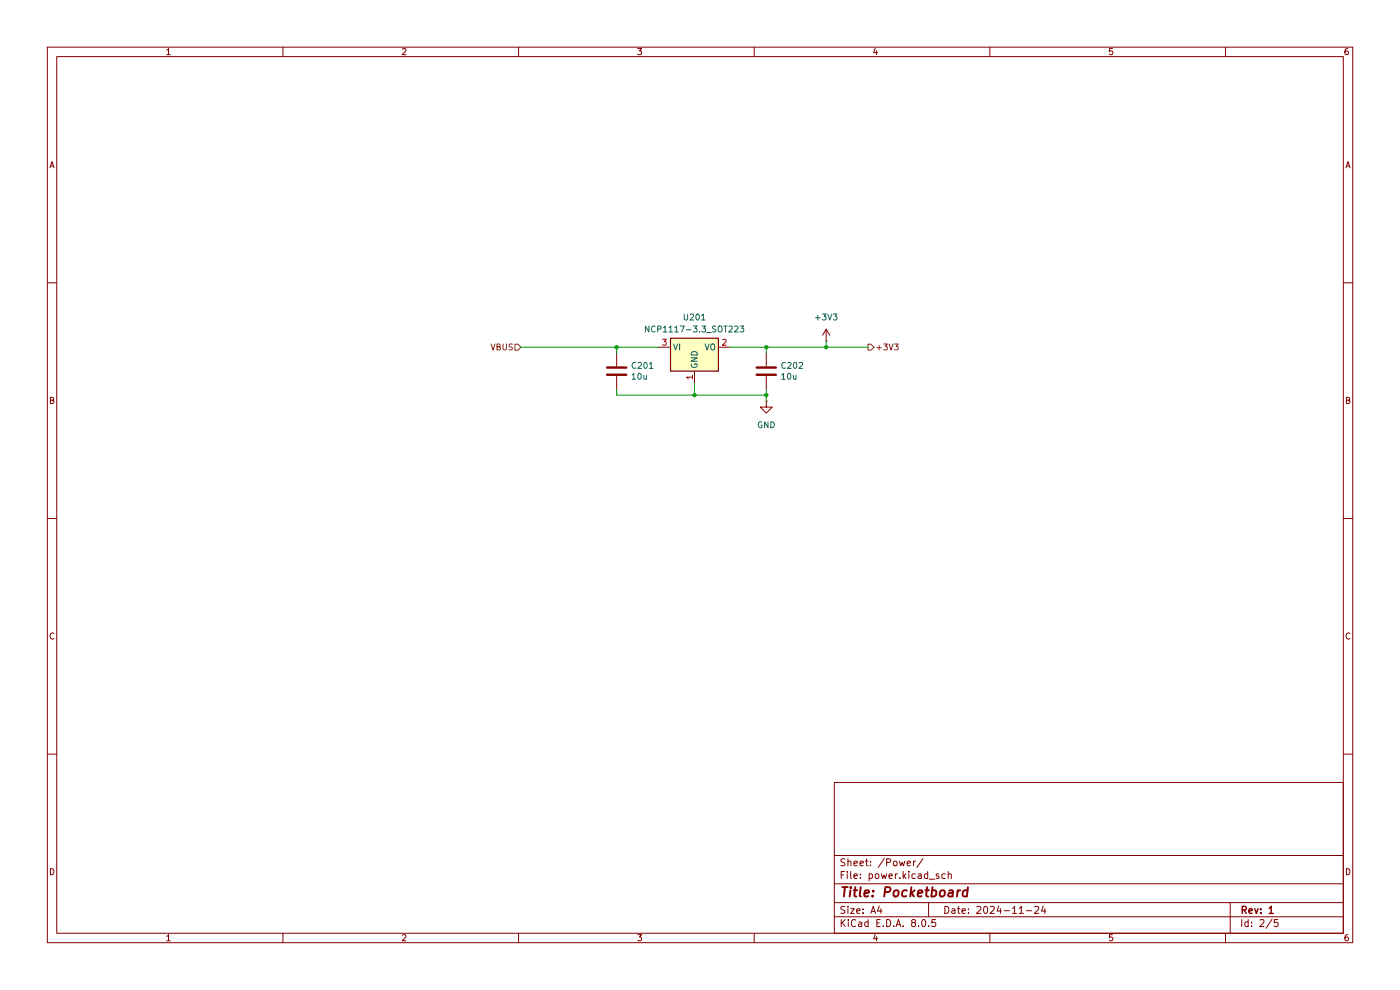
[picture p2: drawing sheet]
(kicad_sch
 (version 20231120)
 (generator "eeschema")
 (generator_version "8.0")
 (paper "A4")
 (title_block
  (title "Pocketboard")
  (date "2024-11-24")
  (rev "1"))
 (lib_symbols
  (symbol "Device:C"
   (pin_numbers hide)
   (pin_names
    (offset 0.254)) (exclude_from_sim no) (in_bom yes) (on_board yes)
   (property "Reference" "C" (at 0.635 2.54 0) (effects (font (size 1.27 1.27)) (justify left)))
   (property "Value" "C" (at 0.635 -2.54 0) (effects (font (size 1.27 1.27)) (justify left)))
   (property "Footprint" "" (at 0.9652 -3.81 0) (effects (font (size 1.27 1.27)) (hide yes)))
   (property "Datasheet" "~" (at 0 0 0) (effects (font (size 1.27 1.27)) (hide yes)))
   (property "Description" "Unpolarized capacitor" (at 0 0 0) (effects (font (size 1.27 1.27)) (hide yes)))
   (symbol "C_0_1"
    (polyline (pts (xy -2.032 -0.762) (xy 2.032 -0.762)) (stroke (width 0.508) (type default)) (fill (type none)))
    (polyline (pts (xy -2.032 0.762) (xy 2.032 0.762)) (stroke (width 0.508) (type default)) (fill (type none))))
   (symbol "C_1_1"
    (pin passive line (at 0 3.81 270) (length 2.794) (name "~" (effects (font (size 1.27 1.27)))) (number "1" (effects (font (size 1.27 1.27)))))
    (pin passive line (at 0 -3.81 90) (length 2.794) (name "~" (effects (font (size 1.27 1.27)))) (number "2" (effects (font (size 1.27 1.27)))))))
  (symbol "GND_1"
   (power)
   (pin_numbers hide)
   (pin_names
    (offset 0) hide) (exclude_from_sim no) (in_bom yes) (on_board yes)
   (property "Reference" "#PWR" (at 0 -6.35 0) (effects (font (size 1.27 1.27)) (hide yes)))
   (property "Value" "GND" (at 0 -3.81 0) (effects (font (size 1.27 1.27))))
   (property "Footprint" "" (at 0 0 0) (effects (font (size 1.27 1.27)) (hide yes)))
   (property "Datasheet" "" (at 0 0 0) (effects (font (size 1.27 1.27)) (hide yes)))
   (property "Description" "Power symbol creates a global label with name \"GND\" , ground" (at 0 0 0) (effects (font (size 1.27 1.27)) (hide yes)))
   (symbol "GND_1_0_1"
    (polyline (pts (xy 0 0) (xy 0 -1.27) (xy 1.27 -1.27) (xy 0 -2.54) (xy -1.27 -1.27) (xy 0 -1.27)) (stroke (width 0) (type default)) (fill (type none))))
   (symbol "GND_1_1_1"
    (pin power_in line (at 0 0 270) (length 0) (name "~" (effects (font (size 1.27 1.27)))) (number "1" (effects (font (size 1.27 1.27)))))))
  (symbol "Regulator_Linear:NCP1117-3.3_SOT223" (exclude_from_sim no) (in_bom yes) (on_board yes)
   (property "Reference" "U" (at -3.81 3.175 0) (effects (font (size 1.27 1.27))))
   (property "Value" "NCP1117-3.3_SOT223" (at 0 3.175 0) (effects (font (size 1.27 1.27)) (justify left)))
   (property "Footprint" "Package_TO_SOT_SMD:SOT-223-3_TabPin2" (at 0 5.08 0) (effects (font (size 1.27 1.27)) (hide yes)))
   (property "Datasheet" "http://www.onsemi.com/pub_link/Collateral/NCP1117-D.PDF" (at 2.54 -6.35 0) (effects (font (size 1.27 1.27)) (hide yes)))
   (property "Description" "1A Low drop-out regulator, Fixed Output 3.3V, SOT-223" (at 0 0 0) (effects (font (size 1.27 1.27)) (hide yes)))
   (symbol "NCP1117-3.3_SOT223_0_1"
    (rectangle (start -5.08 -5.08) (end 5.08 1.905) (stroke (width 0.254) (type default)) (fill (type background))))
   (symbol "NCP1117-3.3_SOT223_1_1"
    (pin power_in line (at 0 -7.62 90) (length 2.54) (name "GND" (effects (font (size 1.27 1.27)))) (number "1" (effects (font (size 1.27 1.27)))))
    (pin power_out line (at 7.62 0 180) (length 2.54) (name "VO" (effects (font (size 1.27 1.27)))) (number "2" (effects (font (size 1.27 1.27)))))
    (pin power_in line (at -7.62 0 0) (length 2.54) (name "VI" (effects (font (size 1.27 1.27)))) (number "3" (effects (font (size 1.27 1.27)))))))
  (symbol "power:+3V3"
   (power)
   (pin_numbers hide)
   (pin_names
    (offset 0) hide) (exclude_from_sim no) (in_bom yes) (on_board yes)
   (property "Reference" "#PWR" (at 0 -3.81 0) (effects (font (size 1.27 1.27)) (hide yes)))
   (property "Value" "+3V3" (at 0 3.556 0) (effects (font (size 1.27 1.27))))
   (property "Footprint" "" (at 0 0 0) (effects (font (size 1.27 1.27)) (hide yes)))
   (property "Datasheet" "" (at 0 0 0) (effects (font (size 1.27 1.27)) (hide yes)))
   (property "Description" "Power symbol creates a global label with name \"+3V3\"" (at 0 0 0) (effects (font (size 1.27 1.27)) (hide yes)))
   (symbol "+3V3_0_1"
    (polyline (pts (xy -0.762 1.27) (xy 0 2.54)) (stroke (width 0) (type default)) (fill (type none)))
    (polyline (pts (xy 0 0) (xy 0 2.54)) (stroke (width 0) (type default)) (fill (type none)))
    (polyline (pts (xy 0 2.54) (xy 0.762 1.27)) (stroke (width 0) (type default)) (fill (type none))))
   (symbol "+3V3_1_1"
    (pin power_in line (at 0 0 90) (length 0) (name "~" (effects (font (size 1.27 1.27)))) (number "1" (effects (font (size 1.27 1.27))))))))
 (junction
  (at 162.56 83.82)
  (diameter 0)
  (color 0 0 0 0))
 (junction
  (at 162.56 73.66)
  (diameter 0)
  (color 0 0 0 0))
 (junction
  (at 130.81 73.66)
  (diameter 0)
  (color 0 0 0 0))
 (junction
  (at 175.26 73.66)
  (diameter 0)
  (color 0 0 0 0))
 (junction
  (at 147.32 83.82)
  (diameter 0)
  (color 0 0 0 0))
 (wire
  (pts (xy 154.94 73.66) (xy 162.56 73.66))
  (stroke (width 0) (type default)))
 (wire
  (pts (xy 175.26 73.66) (xy 184.15 73.66))
  (stroke (width 0) (type default)))
 (wire
  (pts (xy 147.32 81.28) (xy 147.32 83.82))
  (stroke (width 0) (type default)))
 (wire
  (pts (xy 130.81 82.55) (xy 130.81 83.82))
  (stroke (width 0) (type default)))
 (wire
  (pts (xy 130.81 73.66) (xy 130.81 74.93))
  (stroke (width 0) (type default)))
 (wire
  (pts (xy 147.32 83.82) (xy 130.81 83.82))
  (stroke (width 0) (type default)))
 (wire
  (pts (xy 162.56 73.66) (xy 162.56 74.93))
  (stroke (width 0) (type default)))
 (wire
  (pts (xy 162.56 82.55) (xy 162.56 83.82))
  (stroke (width 0) (type default)))
 (wire
  (pts (xy 110.49 73.66) (xy 130.81 73.66))
  (stroke (width 0) (type default)))
 (wire
  (pts (xy 175.26 72.39) (xy 175.26 73.66))
  (stroke (width 0) (type default)))
 (wire
  (pts (xy 162.56 83.82) (xy 147.32 83.82))
  (stroke (width 0) (type default)))
 (wire
  (pts (xy 130.81 73.66) (xy 139.7 73.66))
  (stroke (width 0) (type default)))
 (wire
  (pts (xy 162.56 83.82) (xy 162.56 85.09))
  (stroke (width 0) (type default)))
 (wire
  (pts (xy 162.56 73.66) (xy 175.26 73.66))
  (stroke (width 0) (type default)))
 (hierarchical_label "VBUS"
  (shape input)
  (at 110.49 73.66 180)
  (fields_autoplaced yes)
  (effects (font (size 1.27 1.27)) (justify right)))
 (hierarchical_label "+3V3"
  (shape output)
  (at 184.15 73.66 0)
  (fields_autoplaced yes)
  (effects (font (size 1.27 1.27)) (justify left)))
 (symbol
  (lib_id "Device:C")
  (at 162.56 78.74 0)
  (unit 1)
  (exclude_from_sim no)
  (in_bom yes)
  (on_board yes)
  (dnp no)
  (property "Reference" "C202" (at 165.481 77.5716 0) (effects (font (size 1.27 1.27)) (justify left)))
  (property "Value" "10u" (at 165.481 79.883 0) (effects (font (size 1.27 1.27)) (justify left)))
  (property "Footprint" "Capacitor_SMD:C_0603_1608Metric" (at 163.5252 82.55 0) (effects (font (size 1.27 1.27)) (hide yes)))
  (property "Datasheet" "~" (at 162.56 78.74 0) (effects (font (size 1.27 1.27)) (hide yes)))
  (property "Description" "" (at 162.56 78.74 0) (effects (font (size 1.27 1.27)) (hide yes)))
  (property "JLCPCB Part #" "C19702" (at 162.56 78.74 0) (effects (font (size 1.27 1.27)) (hide yes)))
  (pin "1")
  (pin "2"))
 (symbol
  (lib_id "Device:C")
  (at 130.81 78.74 0)
  (unit 1)
  (exclude_from_sim no)
  (in_bom yes)
  (on_board yes)
  (dnp no)
  (property "Reference" "C201" (at 133.731 77.5716 0) (effects (font (size 1.27 1.27)) (justify left)))
  (property "Value" "10u" (at 133.731 79.883 0) (effects (font (size 1.27 1.27)) (justify left)))
  (property "Footprint" "Capacitor_SMD:C_0603_1608Metric" (at 131.7752 82.55 0) (effects (font (size 1.27 1.27)) (hide yes)))
  (property "Datasheet" "~" (at 130.81 78.74 0) (effects (font (size 1.27 1.27)) (hide yes)))
  (property "Description" "" (at 130.81 78.74 0) (effects (font (size 1.27 1.27)) (hide yes)))
  (property "JLCPCB Part #" "C19702" (at 130.81 78.74 0) (effects (font (size 1.27 1.27)) (hide yes)))
  (pin "1")
  (pin "2"))
 (symbol
  (lib_name "GND_1")
  (lib_id "power:GND")
  (at 162.56 85.09 0)
  (unit 1)
  (exclude_from_sim no)
  (in_bom yes)
  (on_board yes)
  (dnp no)
  (fields_autoplaced yes)
  (property "Reference" "#PWR0201" (at 162.56 91.44 0) (effects (font (size 1.27 1.27)) (hide yes)))
  (property "Value" "GND" (at 162.56 90.17 0) (effects (font (size 1.27 1.27))))
  (property "Footprint" "" (at 162.56 85.09 0) (effects (font (size 1.27 1.27)) (hide yes)))
  (property "Datasheet" "" (at 162.56 85.09 0) (effects (font (size 1.27 1.27)) (hide yes)))
  (property "Description" "Power symbol creates a global label with name \"GND\" , ground" (at 162.56 85.09 0) (effects (font (size 1.27 1.27)) (hide yes)))
  (pin "1"))
 (symbol
  (lib_id "Regulator_Linear:NCP1117-3.3_SOT223")
  (at 147.32 73.66 0)
  (unit 1)
  (exclude_from_sim no)
  (in_bom yes)
  (on_board yes)
  (dnp no)
  (fields_autoplaced yes)
  (property "Reference" "U201" (at 147.32 67.31 0) (effects (font (size 1.27 1.27))))
  (property "Value" "NCP1117-3.3_SOT223" (at 147.32 69.85 0) (effects (font (size 1.27 1.27))))
  (property "Footprint" "Package_TO_SOT_SMD:SOT-223" (at 147.32 68.58 0) (effects (font (size 1.27 1.27)) (hide yes)))
  (property "Datasheet" "http://www.onsemi.com/pub_link/Collateral/NCP1117-D.PDF" (at 149.86 80.01 0) (effects (font (size 1.27 1.27)) (hide yes)))
  (property "Description" "1A Low drop-out regulator, Fixed Output 3.3V, SOT-223" (at 147.32 73.66 0) (effects (font (size 1.27 1.27)) (hide yes)))
  (property "JLCPCB Part #" "C6186" (at 147.32 73.66 0) (effects (font (size 1.27 1.27)) (hide yes)))
  (pin "3")
  (pin "2")
  (pin "1"))
 (symbol
  (lib_id "power:+3V3")
  (at 175.26 72.39 0)
  (unit 1)
  (exclude_from_sim no)
  (in_bom yes)
  (on_board yes)
  (dnp no)
  (fields_autoplaced yes)
  (property "Reference" "#PWR0202" (at 175.26 76.2 0) (effects (font (size 1.27 1.27)) (hide yes)))
  (property "Value" "+3V3" (at 175.26 67.31 0) (effects (font (size 1.27 1.27))))
  (property "Footprint" "" (at 175.26 72.39 0) (effects (font (size 1.27 1.27)) (hide yes)))
  (property "Datasheet" "" (at 175.26 72.39 0) (effects (font (size 1.27 1.27)) (hide yes)))
  (property "Description" "Power symbol creates a global label with name \"+3V3\"" (at 175.26 72.39 0) (effects (font (size 1.27 1.27)) (hide yes)))
  (pin "1")))
